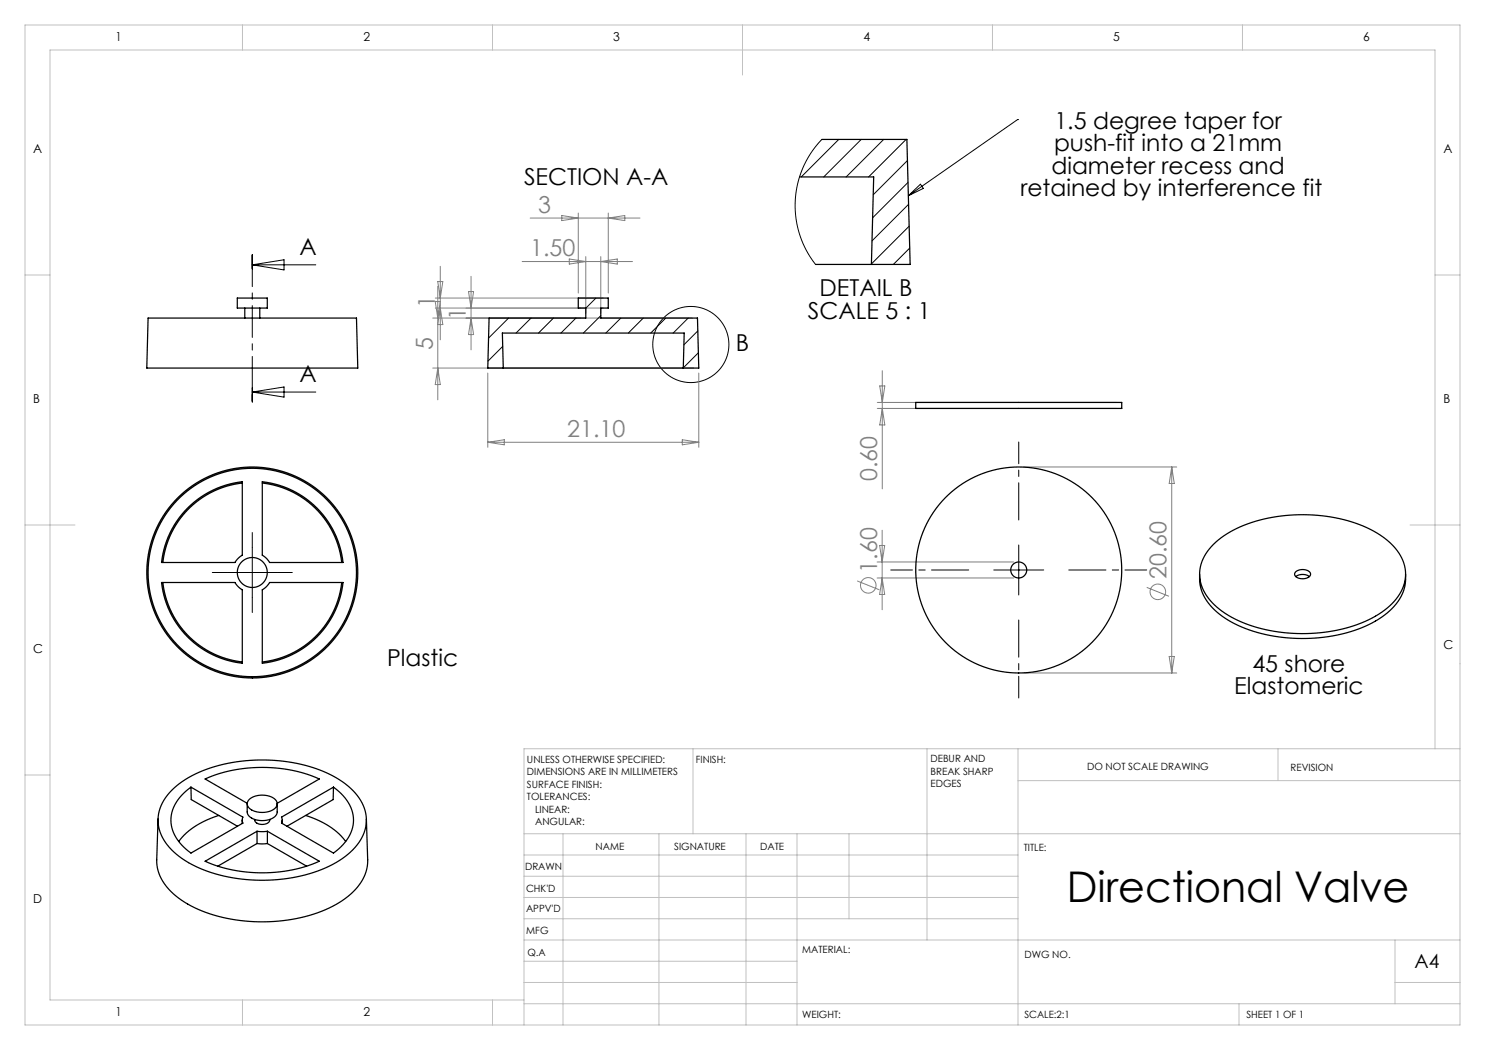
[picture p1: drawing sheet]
<svg xmlns="http://www.w3.org/2000/svg" width="297mm" height="210mm" viewBox="0 0 297 210" stroke-linecap="round" stroke-linejoin="round" font-family="sans-serif">
<g fill="none" stroke="#808080" stroke-width=".2">
<path d="M87.1 59.6h33.6M87.5 56.3h1.1l-.5 3.3zM87.6 57.3v22.7M88.1 53.3v14.7M93.7 58.3h1l-.5 3.3zM94.2 55.3v14.7M104.4 52.3h22.1M106 43.6h22M112.4 43.1l3.3 .5-3.3 .5zM113.9 51.8l3.3 .5-3.3 .5zM115.7 42.6v16M117.2 51.3v11.3"/>
<path d="M120.2 51.3v11.3M120.2 52.3l3.3-.5v1zM121.7 42.6v16M121.7 43.6l3.3-.5v1zM86.6 63.6h51.9M86.6 73.6h52.2M87 60.3h1.1l-.5 3.3zM87.1 61.6h33.6M87.6 73.6l.5 3.3h-1.1zM88.1 61.6l.5 3.3h-1.1zM94.2 63.6l.5 3.3h-1zM97.6 74.6v14.9"/>
<path d="M139.8 74.6v14.9M175.9 77.2h1.1l-.5 3.3zM176.5 74.1v23.7M97.6 88.5h42.2M97.6 88.5l3.3-.6v1.1zM136.5 87.9l3.3 .6-3.3 .5zM175.5 81.7h47.8M175.5 80.5h47.8M176.5 81.7l.5 3.3h-1.1zM204.7 93.4h30.6M234.3 93.4v41.2M234.3 93.4l.6 3.3h-1.1z"/>
<path d="M171.4 116.2l4.5 1.8M175.4 112.4h27.3M175.4 115.6h27.3M175.9 109.1h1l-.5 3.3zM176.4 106v15.9M176.4 115.6l.5 3.3h-1zM229.3 117.5l4.5 1.8M204.7 134.6h30.6M233.8 131.3h1.1l-.6 3.3z"/>
<circle cx="173.7" cy="117.1" r="1.56"/>
<circle cx="231.6" cy="118.4" r="1.56"/>
</g>
<g fill="none" stroke="#000" stroke-width=".2">
<path d="M164.4 27.9l-2.1 2.6-1.7 3-1.1 3.2-.5 3.5 .2 3.3 .7 3.4 1.3 3.1 1.9 2.9M167.8 27.9l-7.5 7.5M172.2 27.9l-7.5 7.5M176.7 27.9l-7.5 7.5M181.2 27.9l-7.5 7.5M181.5 32.1l-6.9 6.9M181.6 36.5l-7.1 7.1M181.7 39.1l2.4-2.3 .6 .9zM203.5 23.9h.1M203.5 23.9l-21.8 15.2M50.5 53h12.7M50.5 53l6.3-1v2z"/>
<path d="M119.2 59.6l-2 2M181.7 40.9l-7.3 7.3M181.8 45.2l-7.5 7.6M181.9 49.6l-3.2 3.3M50.5 78.4l6.3-1v2zM50.5 78.4h12.7M100.5 69.3l-2.9 2.9M101.7 63.6l-4 4M106.2 63.6l-3 3M110.7 63.6l-3 3M115.2 63.6l-3 3M120.2 63.1l-3.5 3.5"/>
<path d="M124.2 63.6l-3 3M128.7 63.6l-3 3M133.1 63.6l-3 3M137.6 63.6l-3 3M139.6 66.2l-2.8 2.8M139.7 70.6l-3 3M45.5 114.5h10M50.5 109.5v10M198.7 114h10M203.7 109v10"/>
<circle cx="138.2" cy="68.9" r="7.6"/>
</g>
<path d="M45.5 114.5h-3M50.5 109.5v-3M50.5 119.5v3M55.5 114.5h3" fill="none" stroke="#000" stroke-width=".2" stroke-dasharray="15.2 1.3 1.3 1.3"/>
<path d="M193.7 114h-15.6M203.7 104v-15.6M213.7 114h15.6M203.7 124v15.6" fill="none" stroke="#000" stroke-width=".2" stroke-dasharray="15.2 1.3 1.3 1.3" stroke-dashoffset="7.8"/>
<path d="M50.4 51v2.8M50.5 51v29.4M50.5 51v2.8M50.4 80.4v-2.8M50.5 80.4v-2.8" fill="none" stroke="#000" stroke-width=".2" stroke-dasharray="6.3 1.3 1.3 1.3"/>
<g fill="none" stroke="#c0c0c0" stroke-width=".2">
<path d="M5 5h287v200h-287zM48.5 5v5M98.5 5v5M148.5 5v10M198.5 5v5M248.5 5v5M5 55h5M287 55h5M5 105h10M282 105h10M5 155h5M138.6 149.8v17"/>
<path d="M185.4 149.8v38.2M203.6 149.8v55.2M203.6 156.1h88.4M255.6 149.8v6.3M287 149.8v-139.8h-277v190h94.8M292 149.8h-187.2v55.2M104.8 166.8h187.2M104.8 179.5h98.8M104.8 175.3h98.8M104.8 171h98.8M112.6 166.8v38.2M131.8 166.8v38.2"/>
<path d="M149.2 166.8v38.2M159.4 166.8v38.2M169.8 166.8v17M104.8 183.8h98.8M104.8 196.5h54.6M104.8 192.3h54.6M104.8 188h187.2M279 196.5h13M279 188v12.8M48.5 200v5M98.5 200v5M104.8 200.8h187.2"/>
<path d="M247.8 200.8v4.2"/>
</g>
<g fill="none" stroke="#000" stroke-width=".25">
<path d="M159.9 35.4h14.8l-.4 17.5M164.4 27.9h17l.6 25h-7.7M47.5 59.6h6v2h-6zM163.1 52.9h11.2M29.6 63.6h41.7l.3 10h-42.2zM49 61.6v2M52 61.6v2M100.7 73.6h36M100.7 73.6h-3.1l.2-10h19.4v-2h-1.5v-2h6v2h-1.5v2h19.3l.3 10h-3.1M100.7 73.6l-.2-7h36.3l-.1 7M48.5 96.6a18 18 0 0 0-15.9 15.9M52.5 96.3a18.3 18.3 0 0 1 16.1 16.2h-14.7l-.6-.8-.8-.7z"/>
<path d="M52.5 96.6a18 18 0 0 1 15.8 15.9M183.1 80.5h41.2v1.2h-41.2zM32.3 116.5h14.7l.6 .8 .9 .7v14.7a18.3 18.3 0 0 1-16.2-16.2zM32.6 116.5a18 18 0 0 0 15.9 15.9M37.5 101.6a18.3 18.3 0 0 1 11-5.3v14.7l-.9 .7-.6 .8h-14.7a18.3 18.3 0 0 1 5.2-10.9zM53.9 116.5h14.7a18.3 18.3 0 0 1-16.1 16.2v-14.7l.8-.7zM68.3 116.5a18 18 0 0 1-15.8 15.9M239.9 114.8a9.2 9.2 0 0 0 4.5 8.4 29.3 29.3 0 0 0 18.6 4.4 25.2 25.2 0 0 0 14.9-5.4 8.7 8.7 0 0 0 3.2-7.4M242.6 108.9a24 24 0 0 1 14.5-5.8 30.6 30.6 0 0 1 18.9 3.9 9.7 9.7 0 0 1 5.1 8.2 10.2 10.2 0 0 1-5.4 7.7 31.8 31.8 0 0 1-22.5 3 19.7 19.7 0 0 1-11.6-6.3 7.6 7.6 0 0 1 1-10.7zM259.2 114.4a2.13 2.13 0 0 1 2.9 .3 1.37 1.37 0 0 1-1.9 1 1.01 1.01 0 0 1-1.2-1.2zM259.2 115.3a2.34 2.34 0 0 1 2.7 0M34.3 158.1a24.3 24.3 0 0 1 14.9-6 30.5 30.5 0 0 1 19.2 4.2 9.4 9.4 0 0 1 4.8 8.5 10.9 10.9 0 0 1-6 7.7 33 33 0 0 1-25 2 16.5 16.5 0 0 1-9.7-7 7.7 7.7 0 0 1 1.8-9.4z"/>
<path d="M36.7 158.7l1.5-1.3 10.4 6-.2 .6 .2 .6-10.4 6a7.9 7.9 0 0 1-3.9-7.6 7.9 7.9 0 0 1 2.4-4.3zM38.2 157.4v2.5l9.3 5.3M49.8 159.9a4.2 4.2 0 0 1 5.4 .2 1.37 1.37 0 0 1-1 2.1 4.1 4.1 0 0 1-4.6-.9l-.1-.8zM66.7 157.4l-.1 2.5-9.2 5.3M31.6 163.8l-.3 8.2a9.3 9.3 0 0 0 4.4 7.6 29.5 29.5 0 0 0 19 4.7 26.2 26.2 0 0 0 15.5-5.5 8.8 8.8 0 0 0 3.3-6.8l-.2-8.2M43.8 163.1a15.6 15.6 0 0 0-8.1 5.2M48.4 164v.7M49.4 160.8v1.6a2.32 2.32 0 0 0 2.5 1.7 3.1 3.1 0 0 0 3.5-1.5v-1.8M49.4 160.7l-8.4-4.9a29.3 29.3 0 0 1 22.9 0l-8.5 4.9M50.9 163.9a1.36 1.36 0 0 0 1.9 1 1.08 1.08 0 0 0 1.1-1M51.4 166.3h2.1M51.4 166.3l-10.4 6a29.3 29.3 0 0 0 22.9 0l-10.4-6"/>
<path d="M51.4 168.7h2.1M51.4 166.3v2.4M51.4 168.7l-7.8 4.5M53.5 166.3v2.4M53.5 168.7l7.8 4.5M56.3 163.4l10.4-6a7.9 7.9 0 0 1 3.9 7.6 9 9 0 0 1-3.9 5.6l-10.4-6 .1-.6zM56.4 164v.7M61.1 163.1a15.4 15.4 0 0 1 8 5.2"/>
<circle cx="50.5" cy="114.5" r="20.8"/>
<circle cx="50.5" cy="114.5" r="21.1"/>
<circle cx="50.5" cy="114.5" r="3"/>
<circle cx="203.7" cy="114" r="20.6"/>
<circle cx="203.7" cy="114" r="1.6"/>
</g>
<text font-size="8.5" x="213.4" y="180.3">Directional Valve</text>
<g font-size="4.7">
<text x="210.9" y="25.7">1.5 degree taper for</text>
<text x="210.3" y="34.8">diameter recess and</text>
<text x="210.8" y="30.2">push-fit into a 21mm</text>
<text x="104.8" y="37.1">SECTION A-A</text>
<text x="204.1" y="39.3">retained by interference fit</text>
<text x="59.9" y="50.9">A</text>
<text x="163.9" y="59.2">DETAIL B</text>
<text x="161.6" y="63.8">SCALE 5 : 1</text>
<text x="147.1" y="70.2">B</text>
<text x="59.9" y="76.4">A</text>
<text x="77.4" y="133.1">Plastic</text>
<text x="250.5" y="134.3">45 shore</text>
<text x="246.9" y="138.8">Elastomeric</text>
</g>
<g font-size="4.7" fill="#808080">
<text x="107.6" y="42.6">3</text>
<text x="106" y="51.3">1.50</text>
<text x="87" y="61.5" transform="rotate(-90 87 61.5)">1</text>
<text x="93.2" y="64" transform="rotate(-90 93.2 64)">1</text>
<text x="86.5" y="69.9" transform="rotate(-90 86.5 69.9)">5</text>
<text x="113.5" y="87.4">21.10</text>
<text x="175.4" y="96.2" transform="rotate(-90 175.4 96.2)">0.60</text>
<text x="175.4" y="114.5" transform="rotate(-90 175.4 114.5)">1.60</text>
<text x="233.3" y="115.8" transform="rotate(-90 233.3 115.8)">20.60</text>
</g>
<text font-size="3.9" x="282.9" y="193.6">A4</text>
<g font-size="2.5">
<text x="23.1" y="8.2">1</text>
<text x="72.7" y="8.2">2</text>
<text x="122.7" y="8.2">3</text>
<text x="172.7" y="8.2">4</text>
<text x="222.7" y="8.2">5</text>
<text x="272.7" y="8.2">6</text>
<text x="6.7" y="30.7">A</text>
<text x="288.7" y="30.7">A</text>
<text x="6.7" y="80.7">B</text>
<text x="288.7" y="80.7">B</text>
<text x="6.7" y="130.7">C</text>
<text x="288.7" y="129.7">C</text>
<text x="6.7" y="180.7">D</text>
<text x="23.1" y="203.2">1</text>
<text x="72.7" y="203.2">2</text>
</g>
<g font-size="2">
<text x="105.4" y="152.6">UNLESS OTHERWISE SPECIFIED:</text>
<text x="105.4" y="155.1">DIMENSIONS ARE IN MILLIMETERS</text>
<text x="139.2" y="152.6">FINISH:</text>
<text x="186.1" y="152.5">DEBUR AND</text>
<text x="186.1" y="155">BREAK SHARP</text>
<text x="217.4" y="154">DO NOT SCALE DRAWING</text>
<text x="258.1" y="154.2">REVISION</text>
<text x="105.4" y="157.6">SURFACE FINISH:</text>
<text x="105.4" y="160.1">TOLERANCES:</text>
<text x="186.1" y="157.5">EDGES</text>
<text x="107" y="162.6">LINEAR:</text>
<text x="107" y="165.1">ANGULAR:</text>
<text x="119.1" y="170">NAME</text>
<text x="134.8" y="169.9">SIGNATURE</text>
<text x="152" y="169.9">DATE</text>
<text x="204.8" y="170.2">TITLE:</text>
<text x="105" y="174.1">DRAWN</text>
<text x="105.2" y="178.3">CHK'D</text>
<text x="105.2" y="182.4">APPV'D</text>
<text x="105.3" y="186.8">MFG</text>
<text x="105.5" y="191.1">Q.A</text>
<text x="160.5" y="190.5">MATERIAL:</text>
<text x="204.9" y="191.6">DWG NO.</text>
<text x="160.4" y="203.5">WEIGHT:</text>
<text x="204.9" y="203.6">SCALE:2:1</text>
<text x="249.3" y="203.6">SHEET 1 OF 1</text>
</g>
</svg>
